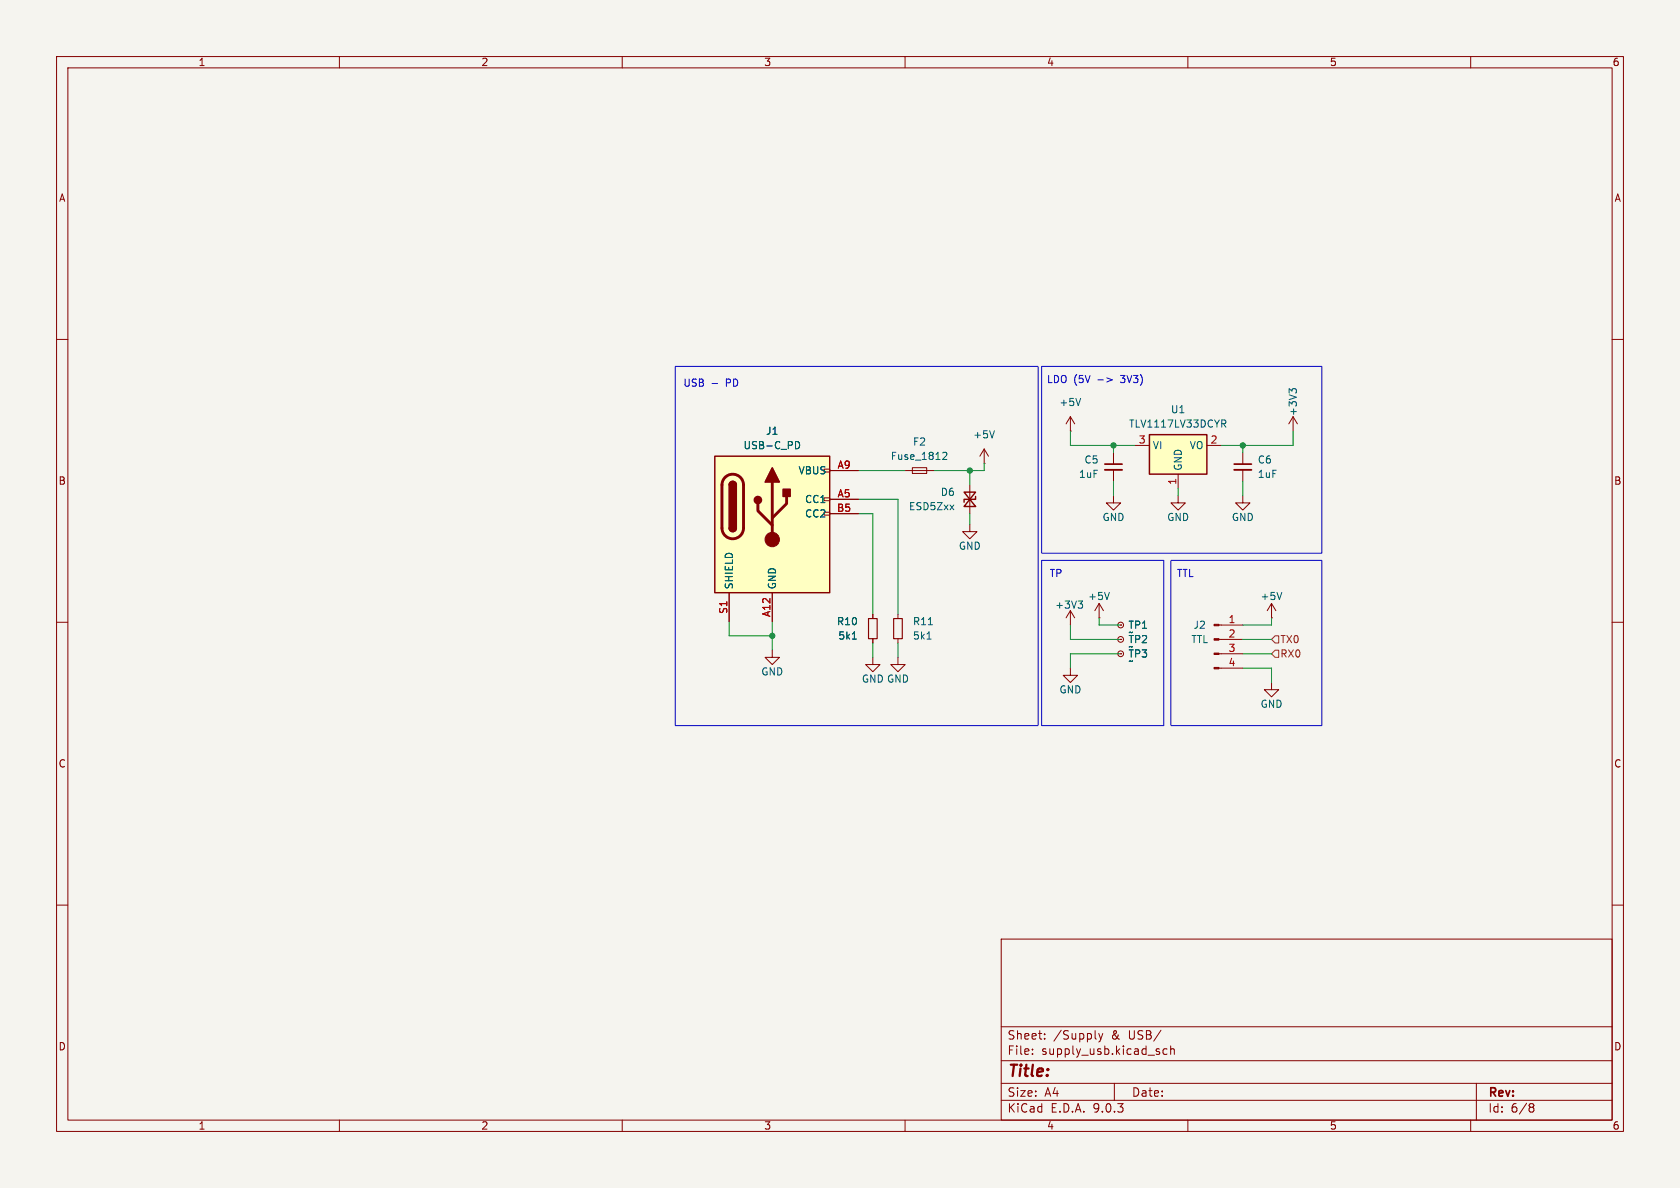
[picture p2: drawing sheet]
<svg xmlns="http://www.w3.org/2000/svg" width="297mm" height="210mm" viewBox="0 0 297 210" stroke-linecap="round" stroke-linejoin="round" font-family="sans-serif">
<path d="M0 0h297v210h-297z" fill="#f5f4ef" stroke="#f5f4ef" stroke-width=".18"/>
<g fill="none" stroke="#840000" stroke-width=".18">
<path d="M10 10h277v190h-277zM12 12h273v186h-273zM60 10v2M110 10v2M160 10v2M210 10v2M260 10v2M10 60h2M174 79.4l-.8 1.2M174 79.4l.8 1.2M174 79.4v2.5M285 60h2"/>
<path d="M160 83.2h5.1M161.3 82.7h2.5v1h-2.5zM171.4 92.7v1.3h1.3l-1.3 1.3-1.2-1.3h1.2M171.4 85.7v5.1M174 81.9h.1M219.7 80v2M219.7 83.1v2M10 110h2M136.5 114.9v1.3h-1.2l1.2 1.3 1.3-1.3h-1.3M154.3 116.2v1.3h-1.3l1.3 1.2 1.3-1.2h-1.3M154.3 108.6v.7M154.3 112.9v.8"/>
<path d="M158.7 116.2v1.3h-1.2l1.2 1.2 1.3-1.2h-1.3M158.7 108.6v.7M158.7 112.9v.8M189.2 118.1v1.3h-1.2l1.2 1.3 1.3-1.3h-1.3M189.2 108l-.7 1.2M189.2 108l.8 1.2M189.2 108v2.5M194.3 109.2h.1M194.3 106.7l-.8 1.3M194.3 106.7l.8 1.3M194.3 106.7v2.5M198.1 113h.1"/>
<path d="M198.1 110.5h.1M198.1 115.6h.1M285 110h2M10 160h2M177 166h108v32h-108zM285 160h2M60 198v2M110 198v2M160 198v2M177 194.5h108M177 191.5h108M177 187.5h108"/>
<path d="M177 181.5h108M182.5 186.3v.1M182.5 185.5v.1M184.7 183.6v.1M184.7 182.8v.1M194.2 182.7l.4 1M194.6 183.7l-.1 .4-.3 .1M195 182.7l-.4 1M197 191.5v3M206.3 185.5l-.4-.1-.3 .3v.4l.1 .2h.6M207 185.5l.2-.1 .3 .1 .1 .9M207 184.9v1.5"/>
<path d="M210 198v2M260 198v2M261 191.5v6.5M270.6 195.1l.4 .1 .2 .2-.3 .3M270.6 195.7h.3M270.9 195.7l.2 .2 .1 .4-.2 .2-.4 .1"/>
<circle cx="198.1" cy="110.5" r=".51"/>
<circle cx="198.1" cy="113" r=".51"/>
<circle cx="198.1" cy="115.6" r=".51"/>
</g>
<path d="M175.8 76.1l-.4 1.3M166.7 80h.5l.2 .3-.8 .9h.8M150.7 113h.7M163.9 113h.7M164.1 110.4h.7M190.6 106.2h.8l-.4 .5M191.1 106.7l.3 .3v.3l-.3 .2M196.1 104.7l-.4 1.3" fill="none" stroke="#006464" stroke-width=".18"/>
<path d="M153.5 109.3h1.6v3.6h-1.6zM158 109.3h1.5v3.6h-1.5z" fill="none" stroke="#840000" stroke-width=".2"/>
<path d="M170.4 87l2.1 2.5h-2.1l2.1-2.5zM172.5 87.8v.5h-2.1v.5" fill="none" stroke="#840000" stroke-width=".25"/>
<path d="M218.2 82h3" fill="none" stroke="#840000" stroke-width=".3"/>
<path d="M218.2 83.1h3" fill="none" stroke="#840000" stroke-width=".33"/>
<path d="M126.4 80.6h20.3v24.2h-20.3z" fill="#ffffc2"/>
<g fill="none" stroke="#840000" stroke-width=".18">
<path d="M189.2 76.2h.1M189.2 73.7l-.7 1.2M189.2 73.7l.8 1.2M189.2 73.7v2.5M228.6 73.7l-.8 1.2M228.6 73.7l.8 1.2M228.6 73.7v2.5M145.7 82.9h1v.5h-1zM145.7 88h1v.5h-1zM145.7 90.6h1v.5h-1zM146.7 83.2h5.1M146.7 88.3h5.1"/>
<path d="M146.7 90.8h5.1M196.8 87.6v1.3h-1.2l1.2 1.3 1.3-1.3h-1.3M196.8 80v2M196.8 83.1v2M208.3 87.6v1.3h-1.3l1.3 1.3 1.2-1.3h-1.2M219.7 87.6v1.3h-1.3l1.3 1.3 1.3-1.3h-1.3M128.9 104.8v5.1M136.5 104.8v5.1M215.5 110.5h4.2M215.5 113h4.2M215.5 115.6h4.2M215.5 118.1h4.2"/>
<path d="M224.8 109.2h.1M224.8 106.7l-.8 1.3M224.8 106.7l.8 1.3M224.8 106.7v2.5M224.8 120.7v1.2h-1.3l1.3 1.3 1.3-1.3h-1.3"/>
</g>
<path d="M126.4 80.6h20.3v24.2h-20.3zM128.9 85.7a.64 .64 0 0 1 .6-.6 .64 .64 0 0 1 .7 .6M128.9 93.3a.64 .64 0 0 0 .6 .7 .64 .64 0 0 0 .7-.7" fill="none" stroke="#840000" stroke-width=".25"/>
<path d="M128.2 84.4a1.9 1.9 0 0 1 2.1-.4 1.9 1.9 0 0 1 1.1 1.7v7.6a1.91 1.91 0 0 1-1.9 1.9 1.91 1.91 0 0 1-1.9-1.9v-7.7l.2-.7zM134 89v1.3l2.5 2.5M136.5 85.2v10.2M139.1 87.8v1.2l-2.6 2.6" fill="none" stroke="#840000" stroke-width=".51"/>
<g fill="#840000" stroke="#840000" stroke-width=".25">
<path d="M128.9 85.7h1.3v7.6h-1.3z"/>
<path d="M129.1 85.3a.64 .64 0 0 1 .7-.2 .64 .64 0 0 1 .4 .6h-1.3z"/>
<path d="M128.9 93.3h1.3a.64 .64 0 0 1-.7 .7 .64 .64 0 0 1-.6-.7z"/>
<path d="M136.5 82.7l1.3 2.5h-2.5z"/>
<path d="M138.4 86.5h1.3v1.3h-1.3z"/>
<circle cx="134" cy="88.4" r=".63"/>
</g>
<g fill="#840000" stroke="#840000" stroke-width=".18">
<path d="M214.6 110.4h.9v.2h-.9z"/>
<path d="M214.6 112.9h.9v.3h-.9z"/>
<path d="M214.6 115.4h.9v.3h-.9z"/>
<path d="M214.6 118h.9v.2h-.9z"/>
<circle cx="136.5" cy="95.4" r="1.27"/>
</g>
<path d="M140.6 78a.64 .64 0 0 1 .8 .7 .64 .64 0 0 1-.8 .6M191 70.4l-.4 1.3M228.4 69.1l-.5-.4v.8M228.4 69l.2-.3h.3l.3 .3M226.6 104.7l-.4 1.3" fill="none" stroke="#006464" stroke-width=".18"/>
<path d="M195.3 82h3.1" fill="none" stroke="#840000" stroke-width=".3"/>
<path d="M195.3 83.1h3.1" fill="none" stroke="#840000" stroke-width=".33"/>
<path d="M203.2 76.8h10.2v7h-10.2z" fill="#ffffc2"/>
<path d="M203.2 76.8h10.2v7h-10.2z" fill="none" stroke="#840000" stroke-width=".25"/>
<g fill="none" stroke="#840000" stroke-width=".18">
<path d="M200.7 78.7h2.5M213.4 78.7h2.5M146.7 83.2h5.1M146.7 88.3h5.1M146.7 90.8h5.1M208.3 83.8v2.6M128.9 104.8v5.1M136.5 104.8v5.1M154.3 108.6v.7M154.3 112.9v.8M198.1 113h.1M198.1 110.5h.1"/>
<path d="M198.1 115.6h.1"/>
</g>
<path d="M140.6 78a.64 .64 0 0 1 .8 .7 .64 .64 0 0 1-.8 .6M216 74.2h.5l.2 .3-.1 .3-.6 .1M216.3 74.9l.4 .6M150.7 113h.7" fill="none" stroke="#006464" stroke-width=".18"/>
<path d="M225.4 114.9h.7v1.3h-.7l-.6-.6zM225.4 112.4h.7v1.3h-.7l-.6-.7z" fill="none" stroke="#725600" stroke-width=".18"/>
<g fill="none" stroke="#009600" stroke-width=".18">
<path d="M189.2 76.2v2.5h11.5M196.8 78.7v1.3M219.7 78.7v1.3M228.6 76.2v2.5h-12.7M151.8 90.8h2.5v17.8M151.8 88.3h6.9v20.3M151.8 83.2h8.2M171.4 83.2v2.5M171.4 90.8v1.9M174 81.9v1.3h-8.9M196.8 85.1v2.5M208.3 86.4v1.2"/>
<path d="M219.7 85.1v2.5M128.9 109.9v2.5h7.6M136.5 109.9v5M154.3 113.7v2.5M158.7 113.7v2.5M189.2 110.5v2.5h8.9M194.3 109.2v1.3h3.8M198.1 115.6h-8.9v2.5M219.7 118.1h5.1v2.6M219.7 113h5.1M219.7 115.6h5.1M224.8 109.2v1.3h-5.1"/>
</g>
<path d="M119.4 64.8h64.1v63.5h-64.1zM125.9 67.8h.9M184.1 64.8h49.6v33h-49.6zM194.1 67.2h1M195.7 66.8l.9 .4-.9 .3M184.1 99.1h21.6v29.2h-21.6zM207 99.1h26.7v29.2h-26.7z" fill="none" stroke="#0000c2" stroke-width=".18"/>
<g fill="#009600" stroke="#009600" stroke-width=".18">
<circle cx="171.4" cy="83.2" r=".46"/>
<circle cx="136.5" cy="112.4" r=".46"/>
<circle cx="196.8" cy="78.7" r=".46"/>
<circle cx="219.7" cy="78.7" r=".46"/>
</g>
<text font-size="2.8" fill="#840000" x="178" y="190.9">Title:</text>
<g font-size="2.1" fill="#840000">
<text x="178" y="184">Sheet:</text>
<text x="186.2" y="184">/Supply</text>
<text x="196.5" y="184">&amp;</text>
<text x="199.7" y="184">USB/</text>
<text x="178" y="186.7">File:</text>
<text x="184.1" y="186.7">supply_usb.kicad_sch</text>
<text x="178" y="196.9">KiCad</text>
<text x="178" y="194.1">Size:</text>
<text x="184.7" y="194.1">A4</text>
<text x="185.7" y="196.9">E.D.A.</text>
<text x="193.3" y="196.9">9.0.3</text>
<text x="200" y="194.1">Date:</text>
<text x="263" y="194.3">Rev:</text>
<text x="263" y="196.9">Id:</text>
<text x="267.1" y="196.9">6/8</text>
</g>
<g font-size="1.8" fill="#840000">
<text x="35" y="11.9">1</text>
<text x="85" y="11.9">2</text>
<text x="135" y="11.9">3</text>
<text x="185" y="11.9">4</text>
<text x="235" y="11.9">5</text>
<text x="285" y="11.9">6</text>
<text x="10.3" y="35.9">A</text>
<text x="285.3" y="35.9">A</text>
<text x="10.3" y="85.9">B</text>
<text x="285.3" y="85.9">B</text>
<text x="10.3" y="135.9">C</text>
<text x="285.3" y="135.9">C</text>
<text x="10.3" y="185.9">D</text>
<text x="285.3" y="185.9">D</text>
<text x="35" y="199.9">1</text>
<text x="85" y="199.9">2</text>
<text x="135" y="199.9">3</text>
<text x="185" y="199.9">4</text>
<text x="235" y="199.9">5</text>
<text x="285" y="199.9">6</text>
</g>
<g font-size="1.8" fill="#0000c2">
<text x="120.7" y="68.6">USB</text>
<text x="128.4" y="68.6">PD</text>
<text x="185" y="67.9">LDO (5V</text>
<text x="198.4" y="67.9">3V3)</text>
<text x="185.5" y="102.2">TP</text>
<text x="208" y="102.2">TTL</text>
</g>
<g font-size="1.8" fill="#006464">
<text x="187.2" y="72">+5V</text>
<text x="135.3" y="77.1">J1</text>
<text x="172" y="77.7">+5V</text>
<text x="199.5" y="75.8">TLV1117LV33DCYR</text>
<text x="206.9" y="73.3">U1</text>
<text x="229.5" y="73.7" transform="rotate(-90 229.5 73.7)">+3V3</text>
<text x="131.3" y="79.6">USB-C_PD</text>
<text x="157.4" y="81.5">Fuse_1812</text>
<text x="161.3" y="79">F2</text>
<text x="191.6" y="82.1">C5</text>
<text x="203.7" y="79.6">VI</text>
<text x="209.1" y="83.3" transform="rotate(-90 209.1 83.3)">GND</text>
<text x="210.2" y="79.6">VO</text>
<text x="222.3" y="82.1">C6</text>
<text x="141.1" y="84">VBUS</text>
<text x="142.2" y="89.1">CC1</text>
<text x="166.2" y="87.9">D6</text>
<text x="190.6" y="84.7">1uF</text>
<text x="222.3" y="84.7">1uF</text>
<text x="142.2" y="91.7">CC2</text>
<text x="160.6" y="90.4">ESD5Zxx</text>
<text x="194.8" y="92.3">GND</text>
<text x="206.2" y="92.3">GND</text>
<text x="217.7" y="92.3">GND</text>
<text x="169.4" y="97.4">GND</text>
<text x="129.8" y="104.3" transform="rotate(-90 129.8 104.3)">SHIELD</text>
<text x="137.4" y="104.3" transform="rotate(-90 137.4 104.3)">GND</text>
<text x="186.4" y="107.8">+3V3</text>
<text x="192.3" y="106.3">+5V</text>
<text x="222.8" y="106.3">+5V</text>
<text x="147.9" y="110.7">R10</text>
<text x="148.1" y="113.3">5k1</text>
<text x="161.3" y="113.3">5k1</text>
<text x="161.3" y="110.7">R11</text>
<text x="199.4" y="113.9">TP2</text>
<text x="199.4" y="111.4">TP1</text>
<text x="199.4" y="112.6">~</text>
<text x="210.5" y="113.9">TTL</text>
<text x="210.9" y="111.4">J2</text>
<text x="134.5" y="119.6">GND</text>
<text x="199.4" y="115.2">~</text>
<text x="199.4" y="116.4">TP3</text>
<text x="199.4" y="117.7">~</text>
<text x="152.3" y="120.9">GND GND</text>
<text x="187.2" y="122.8">GND</text>
<text x="222.8" y="125.3">GND</text>
</g>
<g font-size="1.8" fill="#a90000">
<text x="148" y="82.9">A9</text>
<text x="201.2" y="78.5">3</text>
<text x="213.9" y="78.5">2</text>
<text x="148" y="88">A5</text>
<text x="208" y="85.8" transform="rotate(-90 208 85.8)">1</text>
<text x="147.9" y="90.6">B5</text>
<text x="128.7" y="108.6" transform="rotate(-90 128.7 108.6)">S1</text>
<text x="136.3" y="109.2" transform="rotate(-90 136.3 109.2)">A12</text>
<text x="217.1" y="110.2">1</text>
<text x="217.1" y="112.8">2</text>
<text x="217.1" y="115.3">3</text>
<text x="217.1" y="117.9">4</text>
</g>
<g font-size="1.8" fill="#725600">
<text x="226.3" y="113.9">TX0</text>
<text x="226.3" y="116.4">RX0</text>
</g>
</svg>
